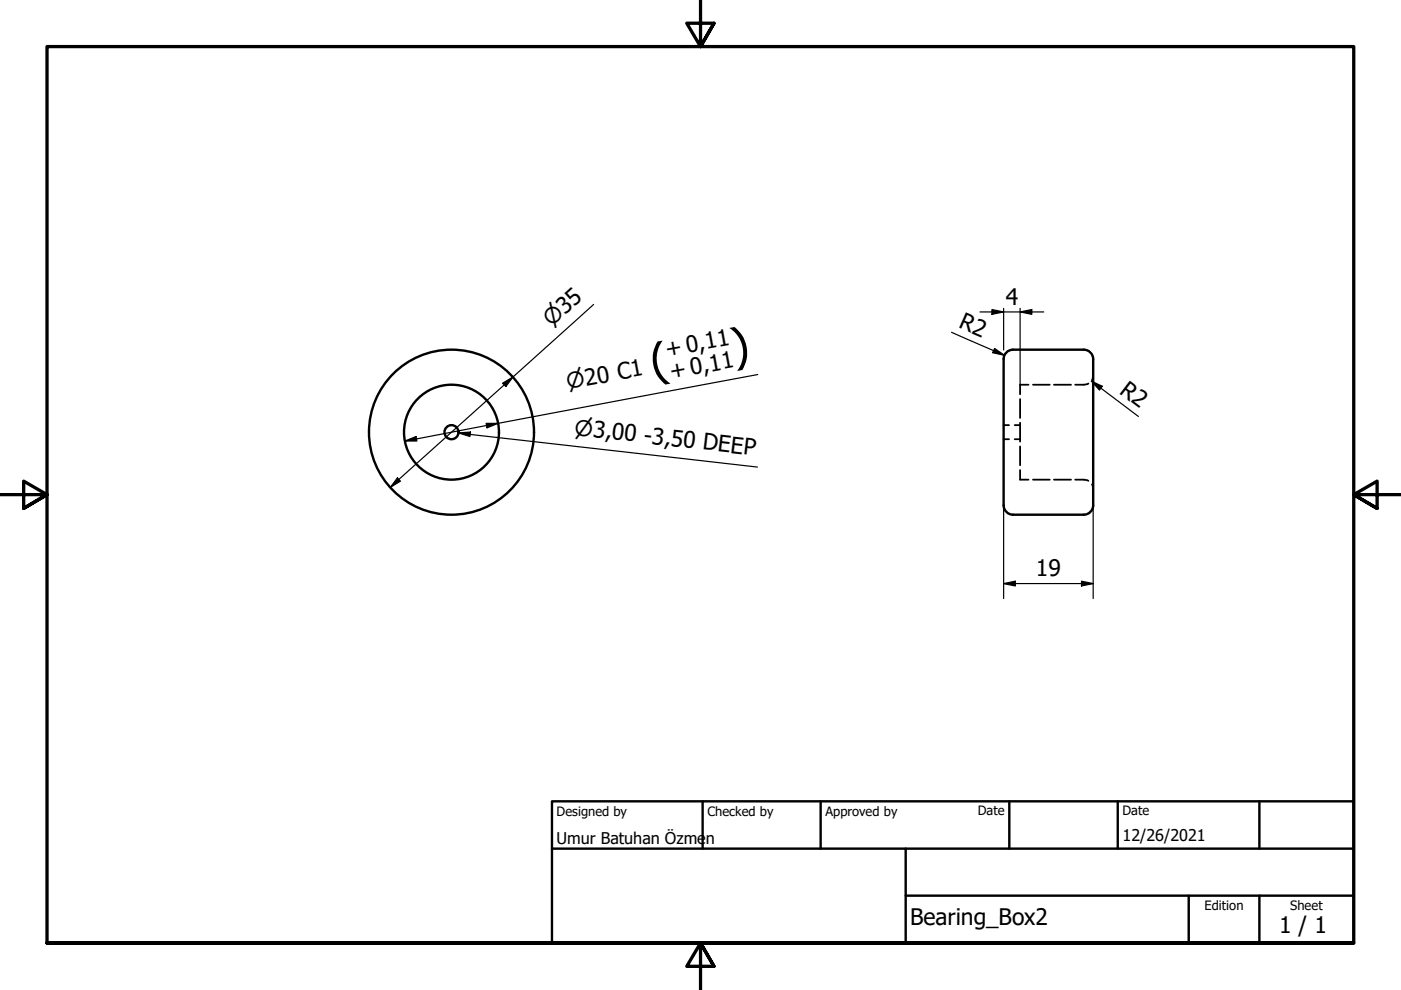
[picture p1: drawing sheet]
<svg xmlns="http://www.w3.org/2000/svg" width="297mm" height="210mm" viewBox="0 0 297 210" stroke-linecap="round" stroke-linejoin="round" font-family="sans-serif">
<!-- layer: Visible (ISO) -->
<g fill="none" stroke="#000" stroke-width=".51">
<path d="M229.8 74.1a2 2 0 0 1 2 2v31.1M229.8 74.1h-15a2 2 0 0 0-2 2v31.1M212.8 107.1a2 2 0 0 0 2 2h15M231.8 107.1a2 2 0 0 1-2 2"/>
<circle cx="95.7" cy="91.6" r="17.5"/>
<circle cx="95.7" cy="91.6" r="10.1"/>
<circle cx="95.7" cy="91.6" r="1.49"/>
</g>
<!-- layer: Hidden (ISO) -->
<g fill="none" stroke="#000" stroke-width=".38">
<path d="M231.8 79.6l-.3 1M212.8 90.1h1.1M212.8 93.1h1.1M215.1 90.1h1.2M215.1 93.1h1.2M216.3 84.6v4M216.3 89.6v4M216.3 94.7v4M216.3 99.7v2h1.8M218.1 81.6h-1.8v2M219 81.6h3.6M223.5 81.6h3.6"/>
<path d="M230.8 81.3l-1 .3h-1.8M219 101.7h3.6M223.5 101.7h3.6M228 101.7h1.8l1 .3M231.5 102.7l.3 1"/>
</g>
<!-- layer: Border (ISO) -->
<path d="M148.5 -.1v10l-2.9-5h5.8l-2.9 5 2.9-5M0 104.9h10l-5-2.9v5.8l5-2.9-5 2.9M297 104.9h-10l5-2.9v5.8l-5-2.9 5 2.9M10 199.9v-190h277v190h-277h277M151.4 204.9l-2.9-5 2.9 5h-5.8l2.9-5v10" fill="none" stroke="#000" stroke-width=".7"/>
<!-- layer: Title (ISO) -->
<path d="M117 169.9h170v30h-170zM117 179.9h170M149 169.9v10M174 169.9v10M192 179.9v20M214 169.9v10M237 169.9v10M267 169.9v10M192 189.9h95M252 189.9v10M267 189.9v10" fill="none" stroke="#000" stroke-width=".51"/>
<!-- layer: Dimension (ISO) -->
<g fill="none" stroke="#000" stroke-width=".25">
<path d="M125.9 64.6l-43.2 38.7M160.7 79.4l-74.8 14.1M201.7 70.5l11.3 4.8M207.8 66.1h13.5M210.3 65.6l2.5 .5-2.5 .5zM210.9 73.9l2.1 1.4-2.6-.5zM212.8 65.4v8.8M212.8 75.5v.6M216.3 66.1l2.5-.5v1zM216.3 65.4v16.2M85.9 93.5l2.3-.9 .2 .9zM103.1 89.8h2.5l-2.3 .9z"/>
<path d="M106.6 81.3l2.2-1.4-1.5 2.1zM231.4 80.8l2.3 1.1-.6 .8zM231.4 80.8l10 7.5M84.3 101.3l.6 .7-2.2 1.3zM212.8 107.2v19.7M231.8 107.2v19.7M212.8 123.7l2.5-.5v1zM212.8 123.7h19M229.3 123.2l2.5 .5-2.5 .5z"/>
</g>
<g fill="#000">
<path d="M210.3 65.6l2.5 .5-2.5 .5z" fill-rule="evenodd"/>
<path d="M210.9 73.9l2.1 1.4-2.6-.5z" fill-rule="evenodd"/>
<path d="M216.3 66.1l2.5-.5v1z" fill-rule="evenodd"/>
<path d="M85.9 93.5l2.3-.9 .2 .9z" fill-rule="evenodd"/>
<path d="M103.1 89.8h2.5l-2.3 .9z" fill-rule="evenodd"/>
<path d="M106.6 81.3l2.2-1.4-1.5 2.1z" fill-rule="evenodd"/>
<path d="M231.4 80.8l2.3 1.1-.6 .8z" fill-rule="evenodd"/>
<path d="M84.3 101.3l.6 .7-2.2 1.3z" fill-rule="evenodd"/>
<path d="M212.8 123.7l2.5-.5v1z" fill-rule="evenodd"/>
<path d="M229.3 123.2l2.5 .5-2.5 .5z" fill-rule="evenodd"/>
</g>
<!-- layer: Symbol (ISO) -->
<path d="M97.2 91.8l2.6-.2-.2 1zM97.2 91.8l63.4 7.2" fill="none" stroke="#000" stroke-width=".25"/>
<path d="M97.2 91.8l2.6-.2-.2 1z" fill-rule="evenodd" fill="#000"/>
<g font-size="9.7">
<text x="155.6" y="76.8" transform="rotate(-11 155.6 76.8)">)</text>
<text x="138.5" y="80" transform="rotate(-11 138.5 80)">(</text>
</g>
<g font-size="4.8">
<text x="213.2" y="64.6">4</text>
<text x="203.1" y="69.4" transform="rotate(23 203.1 69.4)">R2</text>
<text x="141.4" y="75.8" transform="rotate(-11 141.4 75.8)">+ 0,11</text>
<text x="142.3" y="80.4" transform="rotate(-11 142.3 80.4)">+ 0,11</text>
<text x="237.2" y="83.2" transform="rotate(37 237.2 83.2)">R2</text>
<text x="219.6" y="122.1">19</text>
<text x="193" y="196.2">Bearing_Box2</text>
<text x="271.2" y="197.8">1 / 1</text>
</g>
<g font-size="4.6">
<text x="116.9" y="69.4" transform="rotate(-42 116.9 69.4)">⌀35</text>
<text x="120.4" y="82.5" transform="rotate(-11 120.4 82.5)">⌀20 C1</text>
<text x="121.7" y="92.2" transform="rotate(7 121.7 92.2)">⌀3,00 -3,50 DEEP</text>
</g>
<g font-size="3.4">
<text x="118" y="178.9">Umur Batuhan Özme</text>
<text x="149.7" y="178.9">n</text>
<text x="238" y="178.3">12/26/2021</text>
</g>
<g font-size="2.7">
<text x="118" y="173">Designed by</text>
<text x="150" y="173">Checked by</text>
<text x="175" y="173">Approved by</text>
<text x="207.3" y="172.9">Date</text>
<text x="238" y="172.9">Date</text>
<text x="255.4" y="193">Edition</text>
<text x="273.6" y="193">Sheet</text>
</g>
</svg>
